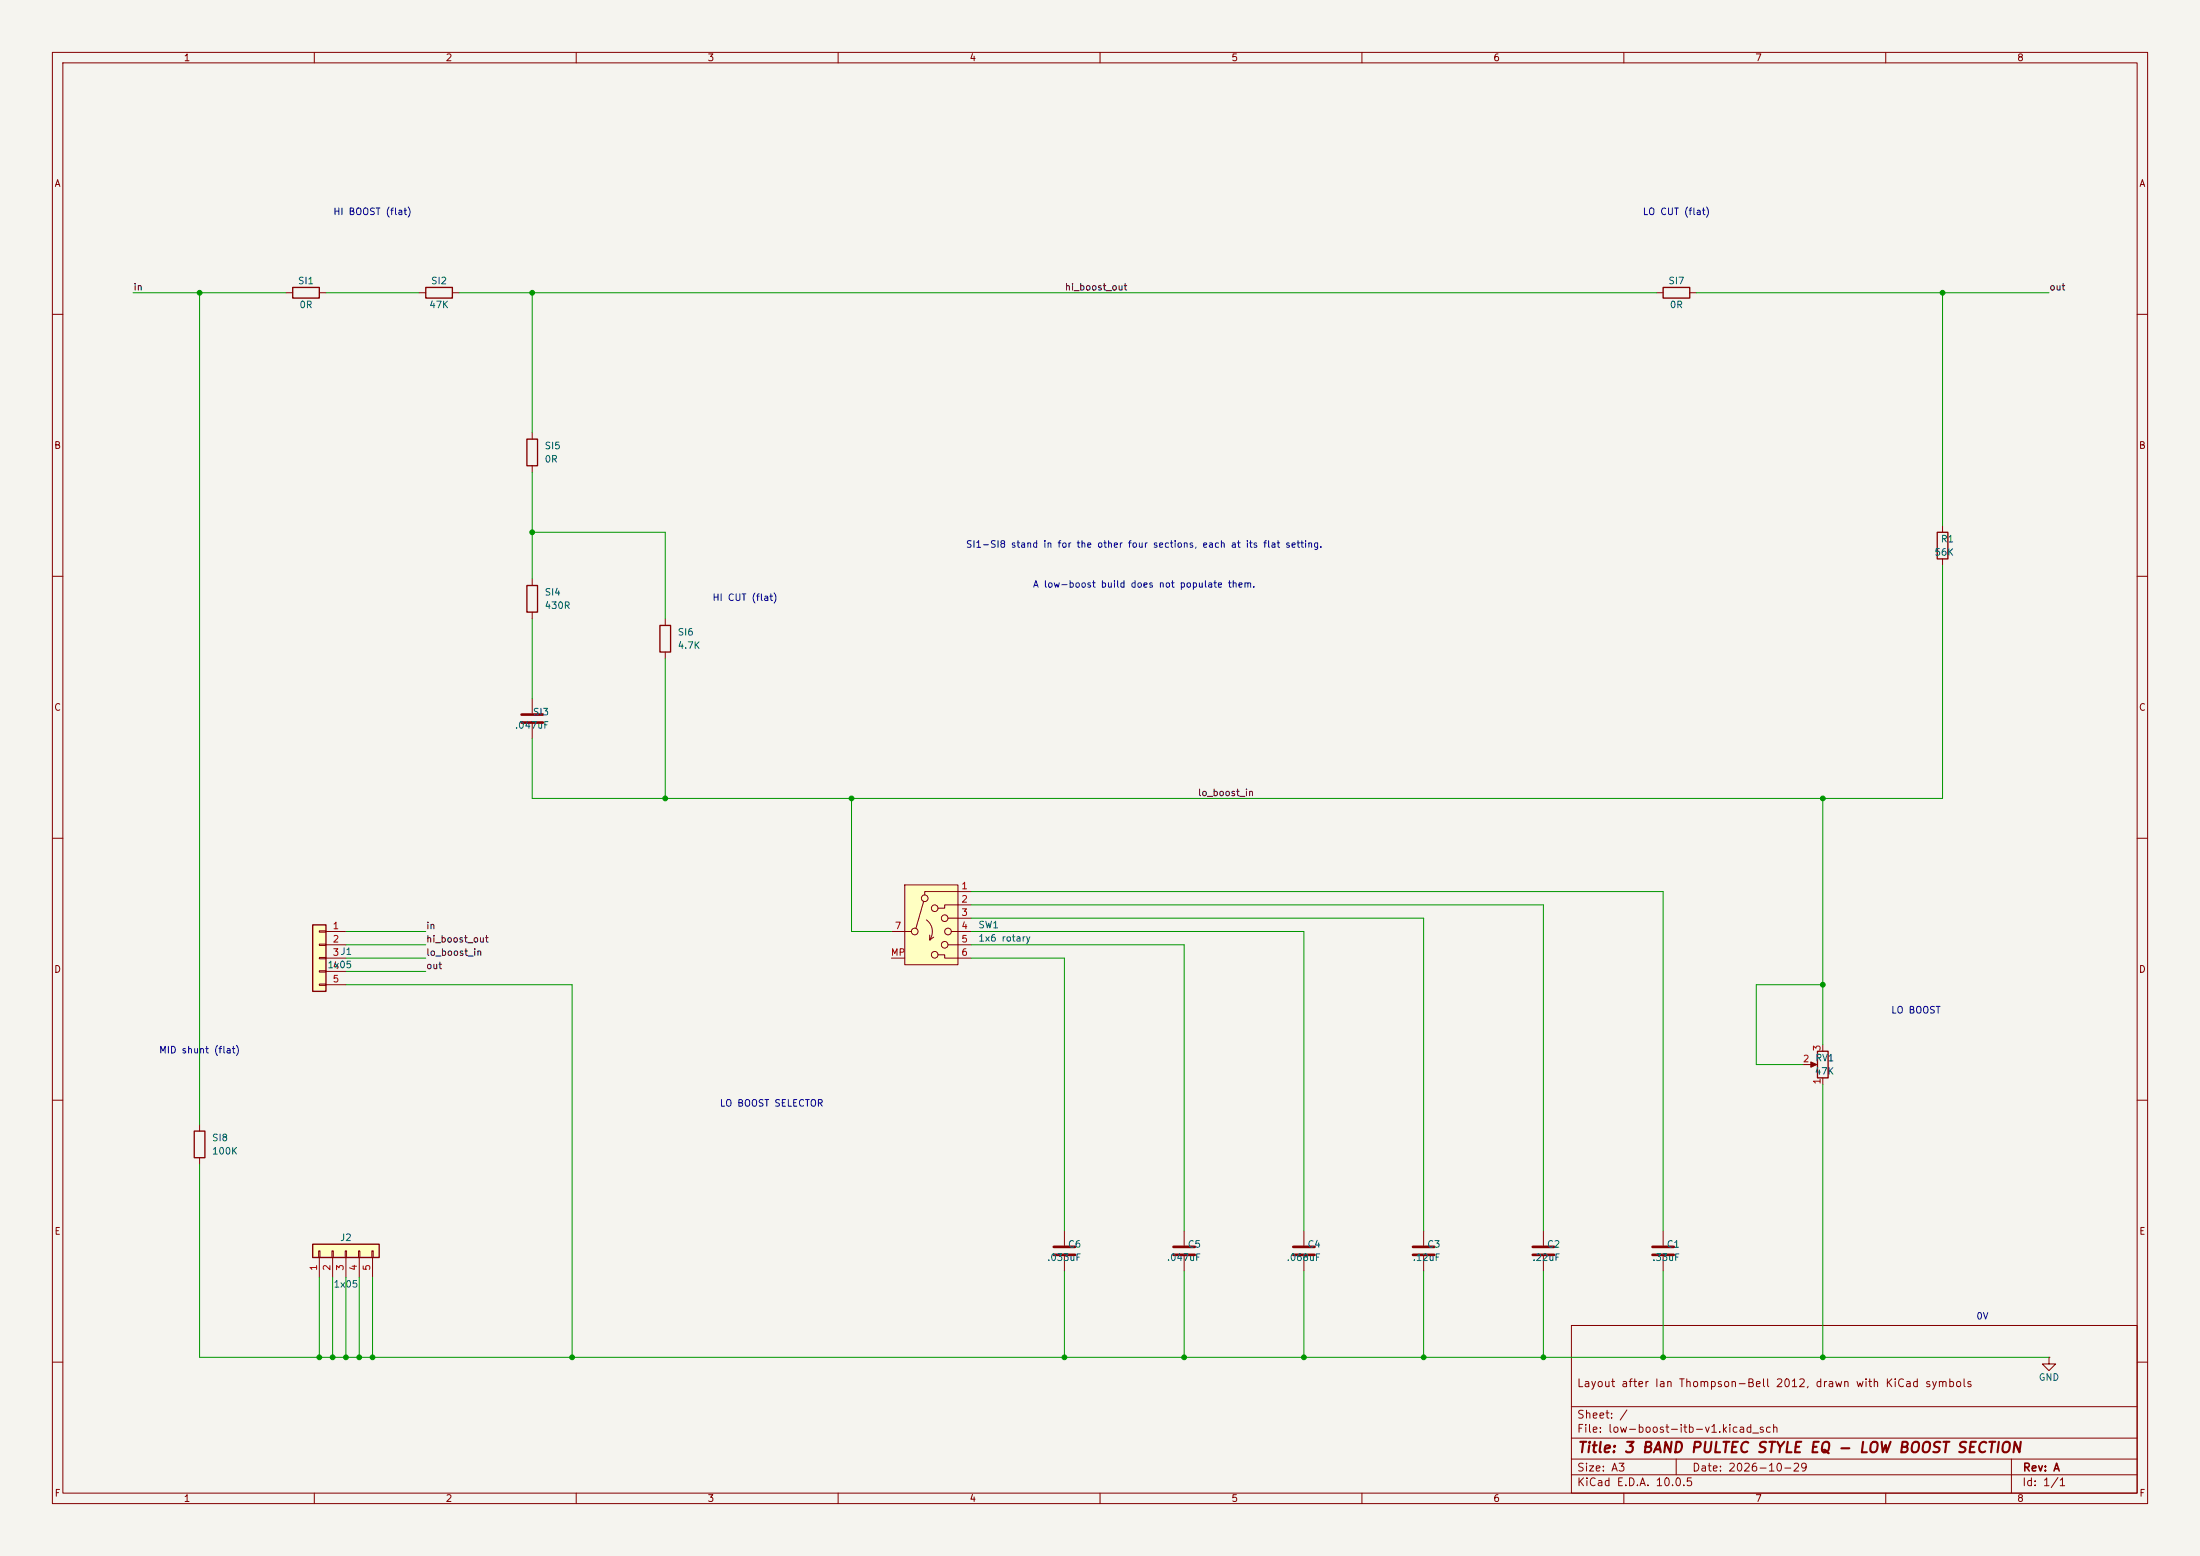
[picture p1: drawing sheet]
(kicad_sch
 (version 20231120)
 (generator "eeschema")
 (generator_version "8.0")
 (paper "A3")
 (title_block
  (title "3 BAND PULTEC STYLE EQ - LOW BOOST SECTION")
  (date "2026-10-29")
  (rev "A")
  (comment 1 "Layout after Ian Thompson-Bell 2012, drawn with KiCad symbols"))
 (lib_symbols
  (symbol "Device:R"
  (pin_numbers (hide yes))
  (pin_names
   (offset 0))
  (exclude_from_sim no)
  (in_bom yes)
  (on_board yes)
  (in_pos_files yes)
  (duplicate_pin_numbers_are_jumpers no)
  (property "Reference" "R" (at 2.032 0 90) (show_name no) (do_not_autoplace no) (effects (font (size 1.27 1.27))))
  (property "Value" "R" (at 0 0 90) (show_name no) (do_not_autoplace no) (effects (font (size 1.27 1.27))))
  (property "Footprint" "" (at -1.778 0 90) (show_name no) (do_not_autoplace no) (hide yes) (effects (font (size 1.27 1.27))))
  (property "Datasheet" "" (at 0 0 0) (show_name no) (do_not_autoplace no) (hide yes) (effects (font (size 1.27 1.27))))
  (property "Description" "Resistor" (at 0 0 0) (show_name no) (do_not_autoplace no) (hide yes) (effects (font (size 1.27 1.27))))
  (symbol "R_0_1"
   (rectangle (start -1.016 -2.54) (end 1.016 2.54) (stroke (width 0.254) (type default)) (fill (type none))))
  (symbol "R_1_1"
   (pin passive line (at 0 3.81 270) (length 1.27) (name "" (effects (font (size 1.27 1.27)))) (number "1" (effects (font (size 1.27 1.27)))))
   (pin passive line (at 0 -3.81 90) (length 1.27) (name "" (effects (font (size 1.27 1.27)))) (number "2" (effects (font (size 1.27 1.27))))))
  (embedded_fonts no))
  (symbol "Device:C"
  (pin_numbers (hide yes))
  (pin_names
   (offset 0.254))
  (exclude_from_sim no)
  (in_bom yes)
  (on_board yes)
  (in_pos_files yes)
  (duplicate_pin_numbers_are_jumpers no)
  (property "Reference" "C" (at 0.635 2.54 0) (show_name no) (do_not_autoplace no) (effects (font (size 1.27 1.27)) (justify left)))
  (property "Value" "C" (at 0.635 -2.54 0) (show_name no) (do_not_autoplace no) (effects (font (size 1.27 1.27)) (justify left)))
  (property "Footprint" "" (at 0.9652 -3.81 0) (show_name no) (do_not_autoplace no) (hide yes) (effects (font (size 1.27 1.27))))
  (property "Datasheet" "" (at 0 0 0) (show_name no) (do_not_autoplace no) (hide yes) (effects (font (size 1.27 1.27))))
  (property "Description" "Unpolarized capacitor" (at 0 0 0) (show_name no) (do_not_autoplace no) (hide yes) (effects (font (size 1.27 1.27))))
  (symbol "C_0_1"
   (polyline (pts (xy -2.032 0.762) (xy 2.032 0.762)) (stroke (width 0.508) (type default)) (fill (type none)))
   (polyline (pts (xy -2.032 -0.762) (xy 2.032 -0.762)) (stroke (width 0.508) (type default)) (fill (type none))))
  (symbol "C_1_1"
   (pin passive line (at 0 3.81 270) (length 2.794) (name "" (effects (font (size 1.27 1.27)))) (number "1" (effects (font (size 1.27 1.27)))))
   (pin passive line (at 0 -3.81 90) (length 2.794) (name "" (effects (font (size 1.27 1.27)))) (number "2" (effects (font (size 1.27 1.27))))))
  (embedded_fonts no))
  (symbol "Device:R_Potentiometer"
  (pin_names
   (offset 1.016) (hide yes))
  (exclude_from_sim no)
  (in_bom yes)
  (on_board yes)
  (in_pos_files yes)
  (duplicate_pin_numbers_are_jumpers no)
  (property "Reference" "RV" (at -4.445 0 90) (show_name no) (do_not_autoplace no) (effects (font (size 1.27 1.27))))
  (property "Value" "R_Potentiometer" (at -2.54 0 90) (show_name no) (do_not_autoplace no) (effects (font (size 1.27 1.27))))
  (property "Footprint" "" (at 0 0 0) (show_name no) (do_not_autoplace no) (hide yes) (effects (font (size 1.27 1.27))))
  (property "Datasheet" "" (at 0 0 0) (show_name no) (do_not_autoplace no) (hide yes) (effects (font (size 1.27 1.27))))
  (property "Description" "Potentiometer" (at 0 0 0) (show_name no) (do_not_autoplace no) (hide yes) (effects (font (size 1.27 1.27))))
  (property "Sim.Device" "R" (at 0 0 0) (show_name no) (do_not_autoplace no) (hide yes) (effects (font (size 1.27 1.27))))
  (property "Sim.Type" "POT" (at 0 0 0) (show_name no) (do_not_autoplace no) (hide yes) (effects (font (size 1.27 1.27))))
  (property "Sim.Pins" "1=r0 2=wiper 3=r1" (at 0 0 0) (show_name no) (do_not_autoplace no) (hide yes) (effects (font (size 1.27 1.27))))
  (symbol "R_Potentiometer_0_1"
   (rectangle (start 1.016 2.54) (end -1.016 -2.54) (stroke (width 0.254) (type default)) (fill (type none)))
   (polyline (pts (xy 1.143 0) (xy 2.286 0.508) (xy 2.286 -0.508) (xy 1.143 0)) (stroke (width 0) (type default)) (fill (type outline)))
   (polyline (pts (xy 2.54 0) (xy 1.524 0)) (stroke (width 0) (type default)) (fill (type none))))
  (symbol "R_Potentiometer_1_1"
   (pin passive line (at 0 3.81 270) (length 1.27) (name "1" (effects (font (size 1.27 1.27)))) (number "1" (effects (font (size 1.27 1.27)))))
   (pin passive line (at 3.81 0 180) (length 1.27) (name "2" (effects (font (size 1.27 1.27)))) (number "2" (effects (font (size 1.27 1.27)))))
   (pin passive line (at 0 -3.81 90) (length 1.27) (name "3" (effects (font (size 1.27 1.27)))) (number "3" (effects (font (size 1.27 1.27))))))
  (embedded_fonts no))
  (symbol "Switch:SW_Rotary_1x6_MP"
  (pin_names (hide yes))
  (exclude_from_sim no)
  (in_bom yes)
  (on_board yes)
  (in_pos_files yes)
  (duplicate_pin_numbers_are_jumpers no)
  (property "Reference" "SW" (at 0 10.16 0) (show_name no) (do_not_autoplace no) (effects (font (size 1.27 1.27))))
  (property "Value" "SW_Rotary_1x6_MP" (at 8.89 -7.62 0) (show_name no) (do_not_autoplace no) (effects (font (size 1.27 1.27))))
  (property "Footprint" "" (at 0 -10.16 0) (show_name no) (do_not_autoplace no) (hide yes) (effects (font (size 1.27 1.27))))
  (property "Datasheet" "" (at 0 -12.7 0) (show_name no) (do_not_autoplace no) (hide yes) (effects (font (size 1.27 1.27))))
  (property "Description" "Rotary switch 1x6, SP6T with mount point" (at 0 0 0) (show_name no) (do_not_autoplace no) (hide yes) (effects (font (size 1.27 1.27))))
  (symbol "SW_Rotary_1x6_MP_0_1"
   (polyline (pts (xy -5.08 0) (xy -3.81 0)) (stroke (width 0) (type default)) (fill (type none)))
   (circle (center -3.175 0) (radius 0.635) (stroke (width 0) (type default)) (fill (type none)))
   (polyline (pts (xy -2.9464 0.6096) (xy -1.4732 5.7404)) (stroke (width 0) (type default)) (fill (type none)))
   (arc (start -0.9526 2.2225) (mid 0.154 0.449) (end -0.3176 -1.5875) (stroke (width 0) (type default)) (fill (type none)))
   (circle (center -1.27 6.35) (radius 0.635) (stroke (width 0) (type default)) (fill (type none)))
   (polyline (pts (xy -0.3176 -1.5875) (xy -0.3176 -0.6985)) (stroke (width 0) (type default)) (fill (type none)))
   (polyline (pts (xy -0.3176 -1.5875) (xy -0.3176 -1.5875)) (stroke (width 0) (type default)) (fill (type none)))
   (polyline (pts (xy -0.3176 -1.5875) (xy 0.4444 -1.0795)) (stroke (width 0) (type default)) (fill (type none)))
   (circle (center 0.635 4.445) (radius 0.635) (stroke (width 0) (type default)) (fill (type none)))
   (circle (center 0.635 -4.445) (radius 0.635) (stroke (width 0) (type default)) (fill (type none)))
   (circle (center 2.54 2.54) (radius 0.635) (stroke (width 0) (type default)) (fill (type none)))
   (circle (center 2.54 -2.54) (radius 0.635) (stroke (width 0) (type default)) (fill (type none)))
   (circle (center 3.175 0) (radius 0.635) (stroke (width 0) (type default)) (fill (type none)))
   (polyline (pts (xy 5.08 7.62) (xy -1.27 7.62) (xy -1.27 7.62) (xy -1.27 6.985)) (stroke (width 0) (type default)) (fill (type none)))
   (polyline (pts (xy 5.08 5.08) (xy 2.54 5.08) (xy 2.54 4.445) (xy 1.27 4.445)) (stroke (width 0) (type default)) (fill (type none)))
   (polyline (pts (xy 5.08 2.54) (xy 3.175 2.54)) (stroke (width 0) (type default)) (fill (type none)))
   (polyline (pts (xy 5.08 0) (xy 3.81 0)) (stroke (width 0) (type default)) (fill (type none)))
   (polyline (pts (xy 5.08 -2.54) (xy 3.175 -2.54)) (stroke (width 0) (type default)) (fill (type none)))
   (polyline (pts (xy 5.08 -5.08) (xy 2.54 -5.08) (xy 2.54 -4.445) (xy 1.27 -4.445)) (stroke (width 0) (type default)) (fill (type none))))
  (symbol "SW_Rotary_1x6_MP_1_1"
   (polyline (pts (xy -5.08 8.89) (xy 5.08 8.89) (xy 5.08 -6.35) (xy -5.08 -6.35) (xy -5.08 8.89) (xy -5.08 8.89)) (stroke (width 0) (type default)) (fill (type background)))
   (pin passive line (at 7.62 7.62 180) (length 2.54) (name "" (effects (font (size 1.27 1.27)))) (number "1" (effects (font (size 1.27 1.27)))))
   (pin passive line (at 7.62 5.08 180) (length 2.54) (name "" (effects (font (size 1.27 1.27)))) (number "2" (effects (font (size 1.27 1.27)))))
   (pin passive line (at 7.62 2.54 180) (length 2.54) (name "" (effects (font (size 1.27 1.27)))) (number "3" (effects (font (size 1.27 1.27)))))
   (pin passive line (at 7.62 0 180) (length 2.54) (name "" (effects (font (size 1.27 1.27)))) (number "4" (effects (font (size 1.27 1.27)))))
   (pin passive line (at 7.62 -2.54 180) (length 2.54) (name "" (effects (font (size 1.27 1.27)))) (number "5" (effects (font (size 1.27 1.27)))))
   (pin passive line (at 7.62 -5.08 180) (length 2.54) (name "" (effects (font (size 1.27 1.27)))) (number "6" (effects (font (size 1.27 1.27)))))
   (pin passive line (at -7.62 0 0) (length 2.54) (name "" (effects (font (size 1.27 1.27)))) (number "7" (effects (font (size 1.27 1.27)))))
   (pin passive line (at -7.62 -5.08 0) (length 2.54) (name "" (effects (font (size 1.27 1.27)))) (number "MP" (effects (font (size 1.27 1.27))))))
  (embedded_fonts no))
  (symbol "Connector_Generic:Conn_01x05"
  (pin_names
   (offset 1.016) (hide yes))
  (exclude_from_sim no)
  (in_bom yes)
  (on_board yes)
  (in_pos_files yes)
  (duplicate_pin_numbers_are_jumpers no)
  (property "Reference" "J" (at 0 7.62 0) (show_name no) (do_not_autoplace no) (effects (font (size 1.27 1.27))))
  (property "Value" "Conn_01x05" (at 0 -7.62 0) (show_name no) (do_not_autoplace no) (effects (font (size 1.27 1.27))))
  (property "Footprint" "" (at 0 0 0) (show_name no) (do_not_autoplace no) (hide yes) (effects (font (size 1.27 1.27))))
  (property "Datasheet" "" (at 0 0 0) (show_name no) (do_not_autoplace no) (hide yes) (effects (font (size 1.27 1.27))))
  (property "Description" "Generic connector, single row, 01x05, script generated (kicad-library-utils/schlib/autogen/connector/)" (at 0 0 0) (show_name no) (do_not_autoplace no) (hide yes) (effects (font (size 1.27 1.27))))
  (symbol "Conn_01x05_1_1"
   (rectangle (start -1.27 6.35) (end 1.27 -6.35) (stroke (width 0.254) (type default)) (fill (type background)))
   (rectangle (start -1.27 5.207) (end 0 4.953) (stroke (width 0.1524) (type default)) (fill (type none)))
   (rectangle (start -1.27 2.667) (end 0 2.413) (stroke (width 0.1524) (type default)) (fill (type none)))
   (rectangle (start -1.27 0.127) (end 0 -0.127) (stroke (width 0.1524) (type default)) (fill (type none)))
   (rectangle (start -1.27 -2.413) (end 0 -2.667) (stroke (width 0.1524) (type default)) (fill (type none)))
   (rectangle (start -1.27 -4.953) (end 0 -5.207) (stroke (width 0.1524) (type default)) (fill (type none)))
   (pin passive line (at -5.08 5.08 0) (length 3.81) (name "Pin_1" (effects (font (size 1.27 1.27)))) (number "1" (effects (font (size 1.27 1.27)))))
   (pin passive line (at -5.08 2.54 0) (length 3.81) (name "Pin_2" (effects (font (size 1.27 1.27)))) (number "2" (effects (font (size 1.27 1.27)))))
   (pin passive line (at -5.08 0 0) (length 3.81) (name "Pin_3" (effects (font (size 1.27 1.27)))) (number "3" (effects (font (size 1.27 1.27)))))
   (pin passive line (at -5.08 -2.54 0) (length 3.81) (name "Pin_4" (effects (font (size 1.27 1.27)))) (number "4" (effects (font (size 1.27 1.27)))))
   (pin passive line (at -5.08 -5.08 0) (length 3.81) (name "Pin_5" (effects (font (size 1.27 1.27)))) (number "5" (effects (font (size 1.27 1.27))))))
  (embedded_fonts no))
  (symbol "power:GND"
  (power global)
  (pin_numbers (hide yes))
  (pin_names
   (offset 0) (hide yes))
  (exclude_from_sim no)
  (in_bom yes)
  (on_board yes)
  (in_pos_files yes)
  (duplicate_pin_numbers_are_jumpers no)
  (property "Reference" "#PWR" (at 0 -6.35 0) (show_name no) (do_not_autoplace no) (hide yes) (effects (font (size 1.27 1.27))))
  (property "Value" "GND" (at 0 -3.81 0) (show_name no) (do_not_autoplace no) (effects (font (size 1.27 1.27))))
  (property "Footprint" "" (at 0 0 0) (show_name no) (do_not_autoplace no) (hide yes) (effects (font (size 1.27 1.27))))
  (property "Datasheet" "" (at 0 0 0) (show_name no) (do_not_autoplace no) (hide yes) (effects (font (size 1.27 1.27))))
  (property "Description" "Power symbol creates a global label with name \"GND\" , ground" (at 0 0 0) (show_name no) (do_not_autoplace no) (hide yes) (effects (font (size 1.27 1.27))))
  (symbol "GND_0_1"
   (polyline (pts (xy 0 0) (xy 0 -1.27) (xy 1.27 -1.27) (xy 0 -2.54) (xy -1.27 -1.27) (xy 0 -1.27)) (stroke (width 0) (type default)) (fill (type none))))
  (symbol "GND_1_1"
   (pin power_in line (at 0 0 270) (length 0) (name "" (effects (font (size 1.27 1.27)))) (number "1" (effects (font (size 1.27 1.27))))))
  (embedded_fonts no)))
 (sheet_instances
  (path ""
   (page "1")))
 (symbol (lib_id "Device:R") (at 38.1 218.44 0) (unit 1) (pin "1") (pin "2") (property "Reference" "SI8" (at 40.386 217.17 0) (effects (font (size 1.27 1.27)) (justify left)))
 (property "Value" "100K" (at 40.386 219.71 0) (effects (font (size 1.27 1.27)) (justify left))))
 (symbol (lib_id "Device:R") (at 58.42 55.88 90) (unit 1) (pin "1") (pin "2") (property "Reference" "SI1" (at 58.42 53.594 90) (effects (font (size 1.27 1.27))))
 (property "Value" "0R" (at 58.42 58.166 90) (effects (font (size 1.27 1.27)))))
 (symbol (lib_id "Device:R") (at 83.82 55.88 90) (unit 1) (pin "1") (pin "2") (property "Reference" "SI2" (at 83.82 53.594 90) (effects (font (size 1.27 1.27))))
 (property "Value" "47K" (at 83.82 58.166 90) (effects (font (size 1.27 1.27)))))
 (symbol (lib_id "Device:R") (at 101.6 86.36 0) (unit 1) (pin "1") (pin "2") (property "Reference" "SI5" (at 103.886 85.09 0) (effects (font (size 1.27 1.27)) (justify left)))
 (property "Value" "0R" (at 103.886 87.63 0) (effects (font (size 1.27 1.27)) (justify left))))
 (symbol (lib_id "Device:R") (at 101.6 114.3 0) (unit 1) (pin "1") (pin "2") (property "Reference" "SI4" (at 103.886 113.03 0) (effects (font (size 1.27 1.27)) (justify left)))
 (property "Value" "430R" (at 103.886 115.57 0) (effects (font (size 1.27 1.27)) (justify left))))
 (symbol (lib_id "Device:C") (at 101.6 137.16 180) (unit 1) (pin "1") (pin "2") (property "Reference" "SI3" (at 104.902 135.89 0) (effects (font (size 1.27 1.27)) (justify left)))
 (property "Value" ".047uF" (at 104.902 138.43 0) (effects (font (size 1.27 1.27)) (justify left))))
 (symbol (lib_id "Device:R") (at 127 121.92 0) (unit 1) (pin "1") (pin "2") (property "Reference" "SI6" (at 129.286 120.65 0) (effects (font (size 1.27 1.27)) (justify left)))
 (property "Value" "4.7K" (at 129.286 123.19 0) (effects (font (size 1.27 1.27)) (justify left))))
 (symbol (lib_id "Device:R") (at 320.04 55.88 90) (unit 1) (pin "1") (pin "2") (property "Reference" "SI7" (at 320.04 53.594 90) (effects (font (size 1.27 1.27))))
 (property "Value" "0R" (at 320.04 58.166 90) (effects (font (size 1.27 1.27)))))
 (symbol (lib_id "Device:R") (at 370.84 104.14 180) (unit 1) (pin "1") (pin "2") (property "Reference" "R1" (at 373.126 102.87 0) (effects (font (size 1.27 1.27)) (justify left)))
 (property "Value" "56K" (at 373.126 105.41 0) (effects (font (size 1.27 1.27)) (justify left))))
 (symbol (lib_id "Device:R_Potentiometer") (at 347.98 203.2 180) (unit 1) (pin "1") (pin "2") (pin "3") (property "Reference" "RV1" (at 350.266 201.93 0) (effects (font (size 1.27 1.27)) (justify left)))
 (property "Value" "47K" (at 350.266 204.47 0) (effects (font (size 1.27 1.27)) (justify left))))
 (symbol (lib_id "Switch:SW_Rotary_1x6_MP") (at 177.8 177.8 0) (unit 1) (pin "1") (pin "2") (pin "3") (pin "4") (pin "5") (pin "6") (pin "7") (pin "MP") (property "Reference" "SW1" (at 186.69 176.53 0) (effects (font (size 1.27 1.27)) (justify left)))
 (property "Value" "1x6 rotary" (at 186.69 179.07 0) (effects (font (size 1.27 1.27)) (justify left))))
 (symbol (lib_id "Device:C") (at 203.2 238.76 180) (unit 1) (pin "1") (pin "2") (property "Reference" "C6" (at 206.502 237.49 0) (effects (font (size 1.27 1.27)) (justify left)))
 (property "Value" ".033uF" (at 206.502 240.03 0) (effects (font (size 1.27 1.27)) (justify left))))
 (symbol (lib_id "Device:C") (at 226.06 238.76 180) (unit 1) (pin "1") (pin "2") (property "Reference" "C5" (at 229.362 237.49 0) (effects (font (size 1.27 1.27)) (justify left)))
 (property "Value" ".047uF" (at 229.362 240.03 0) (effects (font (size 1.27 1.27)) (justify left))))
 (symbol (lib_id "Device:C") (at 248.92 238.76 180) (unit 1) (pin "1") (pin "2") (property "Reference" "C4" (at 252.222 237.49 0) (effects (font (size 1.27 1.27)) (justify left)))
 (property "Value" ".068uF" (at 252.222 240.03 0) (effects (font (size 1.27 1.27)) (justify left))))
 (symbol (lib_id "Device:C") (at 271.78 238.76 180) (unit 1) (pin "1") (pin "2") (property "Reference" "C3" (at 275.082 237.49 0) (effects (font (size 1.27 1.27)) (justify left)))
 (property "Value" ".12uF" (at 275.082 240.03 0) (effects (font (size 1.27 1.27)) (justify left))))
 (symbol (lib_id "Device:C") (at 294.64 238.76 180) (unit 1) (pin "1") (pin "2") (property "Reference" "C2" (at 297.942 237.49 0) (effects (font (size 1.27 1.27)) (justify left)))
 (property "Value" ".22uF" (at 297.942 240.03 0) (effects (font (size 1.27 1.27)) (justify left))))
 (symbol (lib_id "Device:C") (at 317.5 238.76 180) (unit 1) (pin "1") (pin "2") (property "Reference" "C1" (at 320.802 237.49 0) (effects (font (size 1.27 1.27)) (justify left)))
 (property "Value" ".33uF" (at 320.802 240.03 0) (effects (font (size 1.27 1.27)) (justify left))))
 (symbol (lib_id "Connector_Generic:Conn_01x05") (at 60.96 182.88 0) (mirror y) (unit 1) (pin "1") (pin "2") (pin "3") (pin "4") (pin "5") (property "Reference" "J1" (at 67.31 181.61 0) (effects (font (size 1.27 1.27)) (justify left)))
 (property "Value" "1x05" (at 67.31 184.15 0) (effects (font (size 1.27 1.27)) (justify left))))
 (symbol (lib_id "Connector_Generic:Conn_01x05") (at 66.04 238.76 90) (unit 1) (pin "1") (pin "2") (pin "3") (pin "4") (pin "5") (property "Reference" "J2" (at 66.04 236.22 90) (effects (font (size 1.27 1.27))))
 (property "Value" "1x05" (at 66.04 245.11 90) (effects (font (size 1.27 1.27)))))
 (wire (pts (xy 25.4 55.88) (xy 54.61 55.88)) (stroke (width 0) (type default)))
 (wire (pts (xy 62.23 55.88) (xy 80.01 55.88)) (stroke (width 0) (type default)))
 (wire (pts (xy 87.63 55.88) (xy 316.23 55.88)) (stroke (width 0) (type default)))
 (wire (pts (xy 323.85 55.88) (xy 391.16 55.88)) (stroke (width 0) (type default)))
 (wire (pts (xy 38.1 55.88) (xy 38.1 214.63)) (stroke (width 0) (type default)))
 (wire (pts (xy 38.1 222.25) (xy 38.1 259.08)) (stroke (width 0) (type default)))
 (wire (pts (xy 101.6 55.88) (xy 101.6 82.55)) (stroke (width 0) (type default)))
 (wire (pts (xy 101.6 90.17) (xy 101.6 110.49)) (stroke (width 0) (type default)))
 (wire (pts (xy 101.6 101.6) (xy 127 101.6)) (stroke (width 0) (type default)))
 (wire (pts (xy 127 101.6) (xy 127 118.11)) (stroke (width 0) (type default)))
 (wire (pts (xy 101.6 118.11) (xy 101.6 133.35)) (stroke (width 0) (type default)))
 (wire (pts (xy 101.6 140.97) (xy 101.6 152.4)) (stroke (width 0) (type default)))
 (wire (pts (xy 127 125.73) (xy 127 152.4)) (stroke (width 0) (type default)))
 (wire (pts (xy 101.6 152.4) (xy 370.84 152.4)) (stroke (width 0) (type default)))
 (wire (pts (xy 370.84 55.88) (xy 370.84 100.33)) (stroke (width 0) (type default)))
 (wire (pts (xy 370.84 107.95) (xy 370.84 152.4)) (stroke (width 0) (type default)))
 (wire (pts (xy 347.98 152.4) (xy 347.98 199.39)) (stroke (width 0) (type default)))
 (wire (pts (xy 347.98 207.01) (xy 347.98 259.08)) (stroke (width 0) (type default)))
 (wire (pts (xy 344.17 203.2) (xy 335.28 203.2)) (stroke (width 0) (type default)))
 (wire (pts (xy 335.28 203.2) (xy 335.28 187.96)) (stroke (width 0) (type default)))
 (wire (pts (xy 335.28 187.96) (xy 347.98 187.96)) (stroke (width 0) (type default)))
 (wire (pts (xy 170.18 177.8) (xy 162.56 177.8)) (stroke (width 0) (type default)))
 (wire (pts (xy 162.56 177.8) (xy 162.56 152.4)) (stroke (width 0) (type default)))
 (wire (pts (xy 185.42 182.88) (xy 203.2 182.88)) (stroke (width 0) (type default)))
 (wire (pts (xy 203.2 182.88) (xy 203.2 234.95)) (stroke (width 0) (type default)))
 (wire (pts (xy 185.42 180.34) (xy 226.06 180.34)) (stroke (width 0) (type default)))
 (wire (pts (xy 226.06 180.34) (xy 226.06 234.95)) (stroke (width 0) (type default)))
 (wire (pts (xy 185.42 177.8) (xy 248.92 177.8)) (stroke (width 0) (type default)))
 (wire (pts (xy 248.92 177.8) (xy 248.92 234.95)) (stroke (width 0) (type default)))
 (wire (pts (xy 185.42 175.26) (xy 271.78 175.26)) (stroke (width 0) (type default)))
 (wire (pts (xy 271.78 175.26) (xy 271.78 234.95)) (stroke (width 0) (type default)))
 (wire (pts (xy 185.42 172.72) (xy 294.64 172.72)) (stroke (width 0) (type default)))
 (wire (pts (xy 294.64 172.72) (xy 294.64 234.95)) (stroke (width 0) (type default)))
 (wire (pts (xy 185.42 170.18) (xy 317.5 170.18)) (stroke (width 0) (type default)))
 (wire (pts (xy 317.5 170.18) (xy 317.5 234.95)) (stroke (width 0) (type default)))
 (wire (pts (xy 203.2 242.57) (xy 203.2 259.08)) (stroke (width 0) (type default)))
 (wire (pts (xy 226.06 242.57) (xy 226.06 259.08)) (stroke (width 0) (type default)))
 (wire (pts (xy 248.92 242.57) (xy 248.92 259.08)) (stroke (width 0) (type default)))
 (wire (pts (xy 271.78 242.57) (xy 271.78 259.08)) (stroke (width 0) (type default)))
 (wire (pts (xy 294.64 242.57) (xy 294.64 259.08)) (stroke (width 0) (type default)))
 (wire (pts (xy 317.5 242.57) (xy 317.5 259.08)) (stroke (width 0) (type default)))
 (wire (pts (xy 38.1 259.08) (xy 391.16 259.08)) (stroke (width 0) (type default)))
 (wire (pts (xy 66.04 177.8) (xy 81.28 177.8)) (stroke (width 0) (type default)))
 (wire (pts (xy 66.04 180.34) (xy 81.28 180.34)) (stroke (width 0) (type default)))
 (wire (pts (xy 66.04 182.88) (xy 81.28 182.88)) (stroke (width 0) (type default)))
 (wire (pts (xy 66.04 185.42) (xy 81.28 185.42)) (stroke (width 0) (type default)))
 (wire (pts (xy 66.04 187.96) (xy 109.22 187.96)) (stroke (width 0) (type default)))
 (wire (pts (xy 109.22 187.96) (xy 109.22 259.08)) (stroke (width 0) (type default)))
 (wire (pts (xy 60.96 243.84) (xy 60.96 259.08)) (stroke (width 0) (type default)))
 (wire (pts (xy 63.5 243.84) (xy 63.5 259.08)) (stroke (width 0) (type default)))
 (wire (pts (xy 66.04 243.84) (xy 66.04 259.08)) (stroke (width 0) (type default)))
 (wire (pts (xy 68.58 243.84) (xy 68.58 259.08)) (stroke (width 0) (type default)))
 (wire (pts (xy 71.12 243.84) (xy 71.12 259.08)) (stroke (width 0) (type default)))
 (junction (at 38.1 55.88) (diameter 0) (color 0 0 0 0))
 (junction (at 101.6 55.88) (diameter 0) (color 0 0 0 0))
 (junction (at 370.84 55.88) (diameter 0) (color 0 0 0 0))
 (junction (at 101.6 101.6) (diameter 0) (color 0 0 0 0))
 (junction (at 127 152.4) (diameter 0) (color 0 0 0 0))
 (junction (at 162.56 152.4) (diameter 0) (color 0 0 0 0))
 (junction (at 347.98 152.4) (diameter 0) (color 0 0 0 0))
 (junction (at 347.98 187.96) (diameter 0) (color 0 0 0 0))
 (junction (at 60.96 259.08) (diameter 0) (color 0 0 0 0))
 (junction (at 63.5 259.08) (diameter 0) (color 0 0 0 0))
 (junction (at 66.04 259.08) (diameter 0) (color 0 0 0 0))
 (junction (at 68.58 259.08) (diameter 0) (color 0 0 0 0))
 (junction (at 71.12 259.08) (diameter 0) (color 0 0 0 0))
 (junction (at 109.22 259.08) (diameter 0) (color 0 0 0 0))
 (junction (at 203.2 259.08) (diameter 0) (color 0 0 0 0))
 (junction (at 226.06 259.08) (diameter 0) (color 0 0 0 0))
 (junction (at 248.92 259.08) (diameter 0) (color 0 0 0 0))
 (junction (at 271.78 259.08) (diameter 0) (color 0 0 0 0))
 (junction (at 294.64 259.08) (diameter 0) (color 0 0 0 0))
 (junction (at 317.5 259.08) (diameter 0) (color 0 0 0 0))
 (junction (at 347.98 259.08) (diameter 0) (color 0 0 0 0))
 (symbol (lib_id "power:GND") (at 391.16 259.08 0) (unit 1) (pin "1") (property "Reference" "#PWR01" (at 391.16 262.89 0) (effects (font (size 1.27 1.27)) (hide yes)))
 (property "Value" "GND" (at 391.16 262.89 0) (effects (font (size 1.27 1.27)))))
 (label "in" (at 25.4 55.88 0) (effects (font (size 1.27 1.27)) (justify left bottom)))
 (label "hi_boost_out" (at 203.2 55.88 0) (effects (font (size 1.27 1.27)) (justify left bottom)))
 (label "out" (at 391.16 55.88 0) (effects (font (size 1.27 1.27)) (justify left bottom)))
 (label "lo_boost_in" (at 228.6 152.4 0) (effects (font (size 1.27 1.27)) (justify left bottom)))
 (label "in" (at 81.28 177.8 0) (effects (font (size 1.27 1.27)) (justify left bottom)))
 (label "hi_boost_out" (at 81.28 180.34 0) (effects (font (size 1.27 1.27)) (justify left bottom)))
 (label "lo_boost_in" (at 81.28 182.88 0) (effects (font (size 1.27 1.27)) (justify left bottom)))
 (label "out" (at 81.28 185.42 0) (effects (font (size 1.27 1.27)) (justify left bottom)))
 (text "HI BOOST (flat)" (at 71.12 40.64 0) (effects (font (size 1.27 1.27))))
 (text "HI CUT (flat)" (at 142.24 114.3 0) (effects (font (size 1.27 1.27))))
 (text "LO CUT (flat)" (at 320.04 40.64 0) (effects (font (size 1.27 1.27))))
 (text "MID shunt (flat)" (at 38.1 200.66 0) (effects (font (size 1.27 1.27))))
 (text "LO BOOST" (at 365.76 193.04 0) (effects (font (size 1.27 1.27))))
 (text "LO BOOST SELECTOR" (at 147.32 210.82 0) (effects (font (size 1.27 1.27))))
 (text "0V" (at 378.46 251.46 0) (effects (font (size 1.27 1.27))))
 (text "SI1-SI8 stand in for the other four sections, each at its flat setting." (at 218.44 104.14 0) (effects (font (size 1.27 1.27))))
 (text "A low-boost build does not populate them." (at 218.44 111.76 0) (effects (font (size 1.27 1.27)))))
